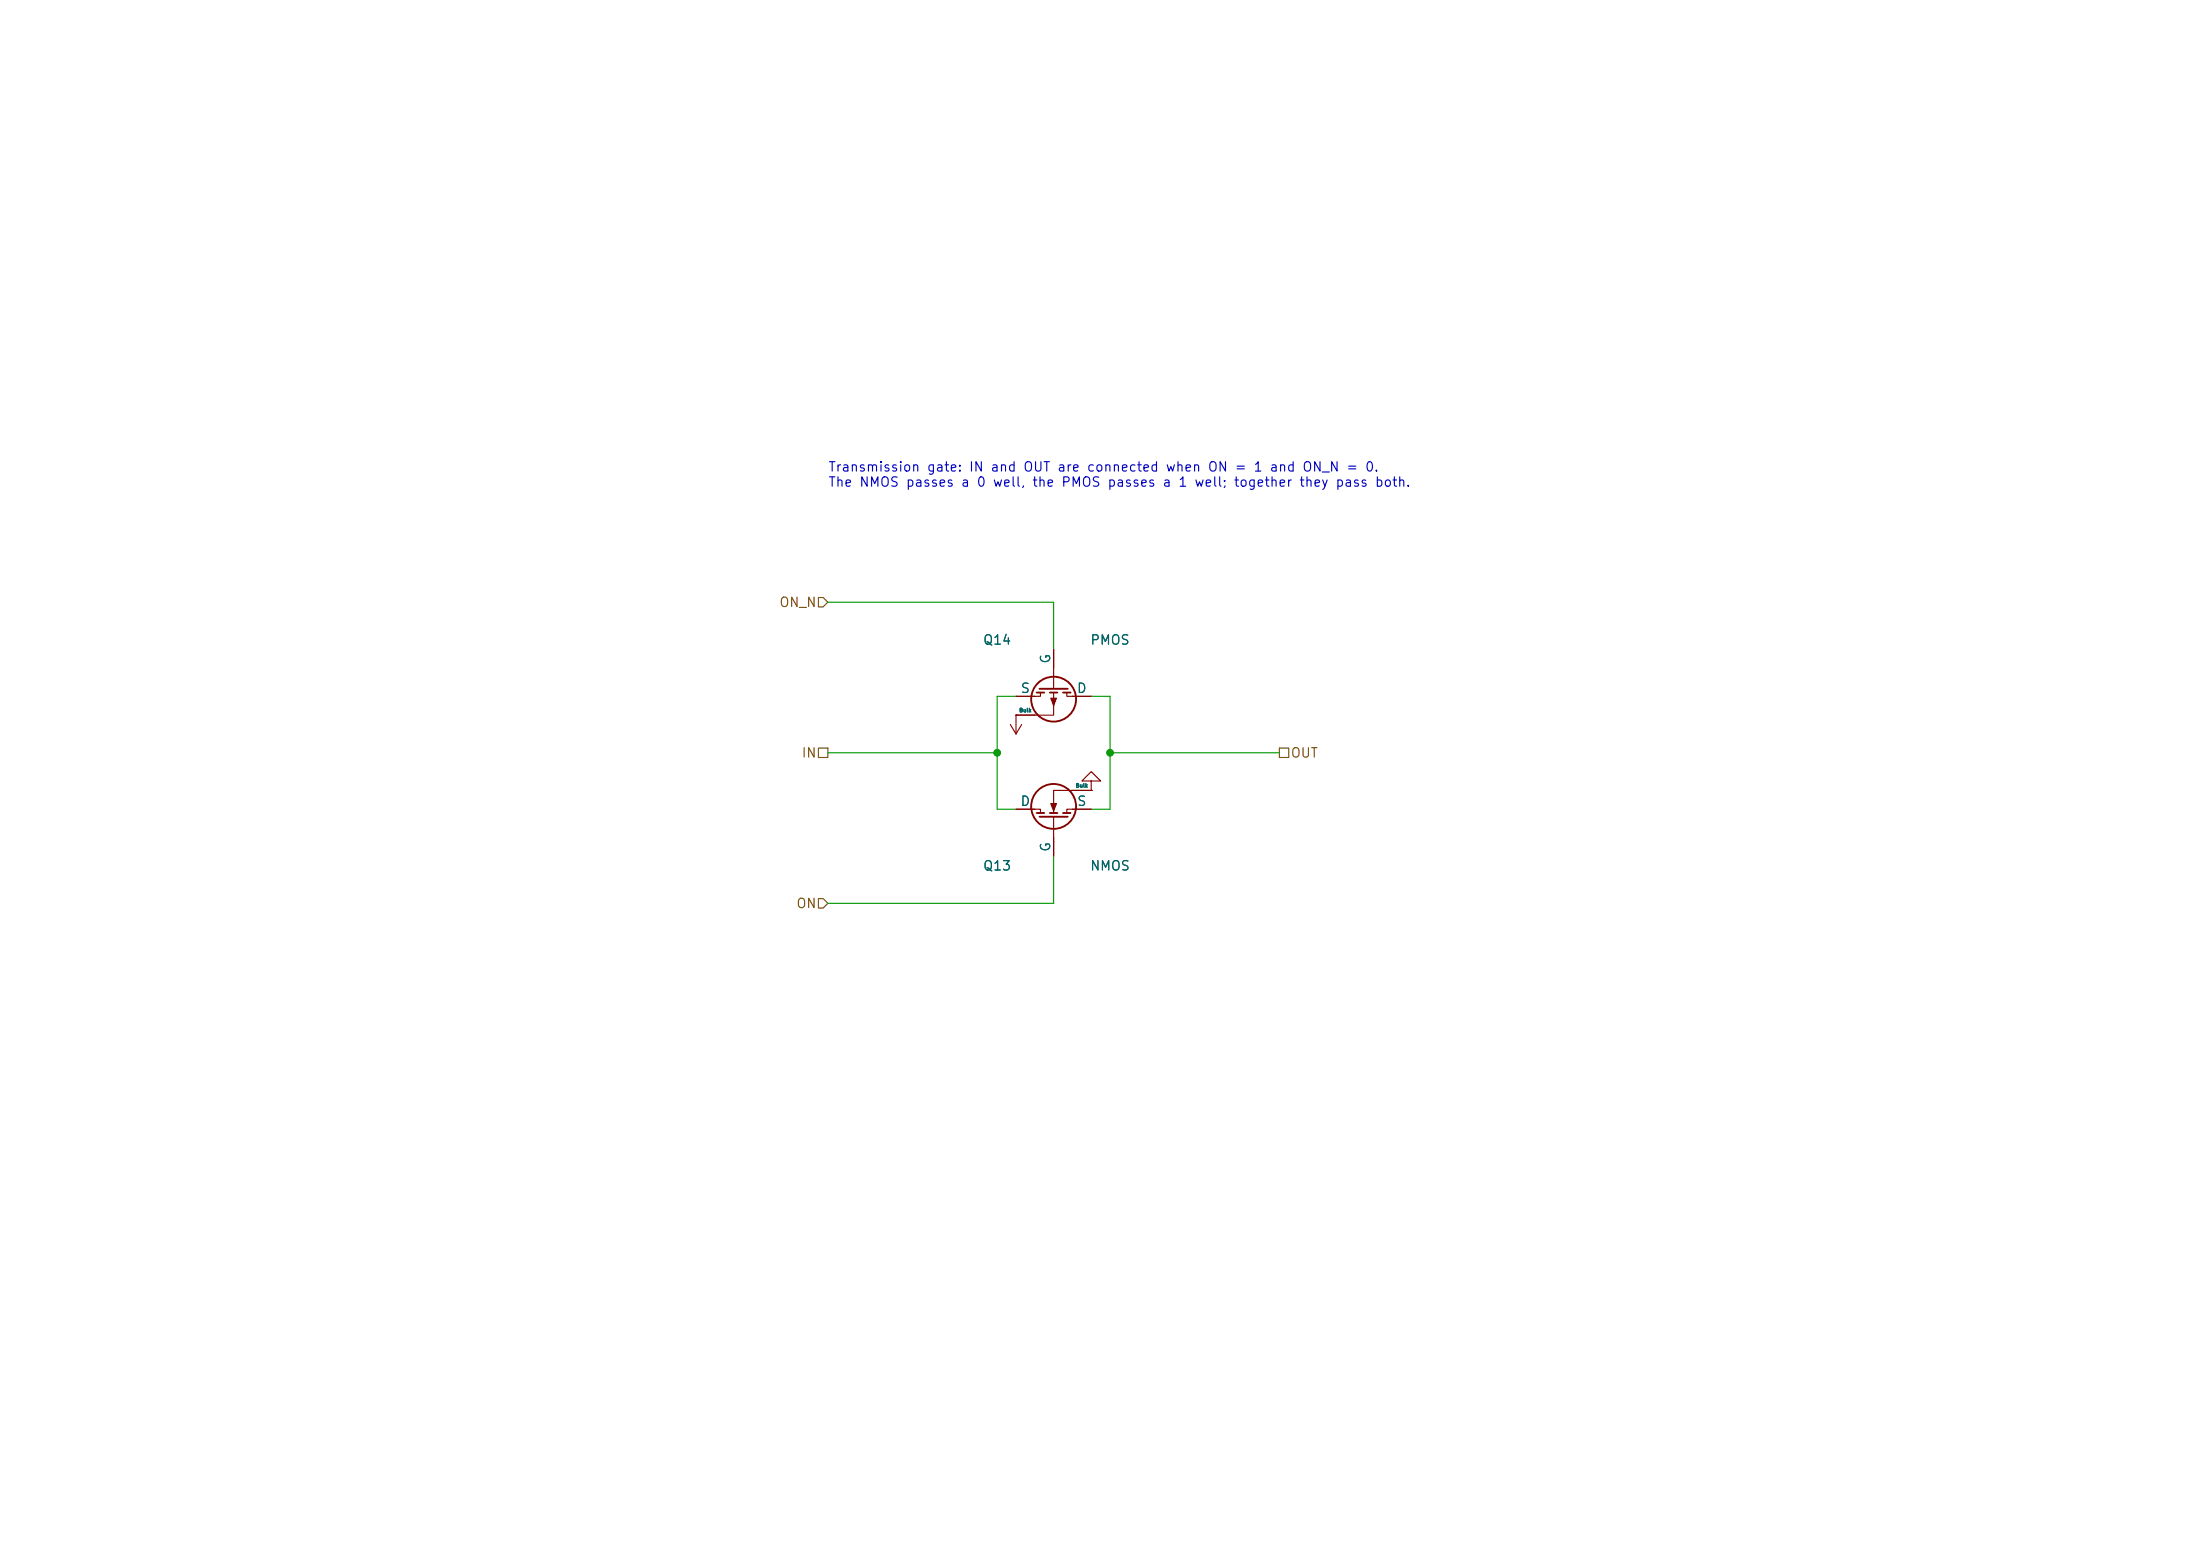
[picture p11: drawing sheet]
<svg xmlns="http://www.w3.org/2000/svg" width="297mm" height="210mm" viewBox="0 0 297 210" stroke-linecap="round" stroke-linejoin="round" font-family="sans-serif">
<g fill="none" stroke="#840000" stroke-width=".15">
<path d="M136.4 97.8l.8 1.3M137.2 96.5h.1M137.2 96.5v2.6M137.9 97.8l-.7 1.3M140.5 93.5v.5h-3.3M142.2 93.5v3h-5M142.2 87.6v5.4M144 93.5v.5h3.3M137.2 109.2h3.3v.5M142.2 110.2v5.4M147.3 105.4h1.3l-1.3-1.3-1.3 1.3h1.3v1.3M147.3 106.7h.1"/>
<path d="M147.3 109.2h-3.3v.5M147.3 106.7h-5.1v3"/>
</g>
<g fill="none" stroke="#840000" stroke-width=".25">
<path d="M140 93.5h1M140.3 93h3.8M141.7 93.5h1M143.5 93.5h1M140 109.7h1M140.3 110.2h3.8M141.7 109.7h1M143.5 109.7h1"/>
<circle cx="142.2" cy="94.4" r="3"/>
<circle cx="142.2" cy="108.8" r="3"/>
</g>
<g fill="#840000" stroke="#840000" stroke-width=".15">
<path d="M141.9 94.2h.7l-.4 1.1z"/>
<path d="M141.9 108.5h.7l-.4 1z"/>
</g>
<path d="M110.5 80.6h.6l.7 .7-.7 .6h-.6zM110.5 101h1.3v1.2h-1.3zM172.7 101h1.3v1.2h-1.3zM110.5 121.3h.6l.7 .6-.7 .7h-.6z" fill="none" stroke="#725600" stroke-width=".15"/>
<path d="M111.8 81.3h30.4v6.3M137.2 94h-2.6v15.2h2.6M147.3 94h2.6v15.2h-2.6M111.8 101.6h22.8M142.2 115.6v6.3h-30.4M149.9 101.6h22.8" fill="none" stroke="#009600" stroke-width=".15"/>
<g fill="#009600" stroke="#009600" stroke-width=".14">
<circle cx="149.9" cy="101.6" r=".46"/>
<circle cx="134.6" cy="101.6" r=".46"/>
</g>
<g font-size="1.3" fill="#0000c2">
<text x="111.7" y="64">Transmission gate: IN and OUT are connected when ON = 1 and ON_N = 0.</text>
<text x="111.7" y="66">The NMOS passes a 0 well, the PMOS passes a 1 well; together they pass both.</text>
</g>
<g font-size="1.3" fill="#725600">
<text x="105.1" y="82.2">ON_N</text>
<text x="108.1" y="102.6">IN</text>
<text x="174.2" y="102.6">OUT</text>
<text x="107.4" y="122.9">ON</text>
</g>
<g font-size="1.3" fill="#006464">
<text x="132.6" y="87.3">Q14</text>
<text x="142.1" y="89.7" transform="rotate(-90 142.1 89.7)">G</text>
<text x="147.1" y="87.3">PMOS</text>
<text x="137.7" y="93.8">S</text>
<text x="145.3" y="93.8">D</text>
<text x="137.7" y="109.1">D</text>
<text x="145.3" y="109.1">S</text>
<text x="132.6" y="117.8">Q13</text>
<text x="142.1" y="115.1" transform="rotate(-90 142.1 115.1)">G</text>
<text x="147.1" y="117.8">NMOS</text>
</g>
<g font-size=".5" fill="#006464">
<text x="137.6" y="96.2">Bulk</text>
<text x="145.2" y="106.4">Bulk</text>
</g>
</svg>
